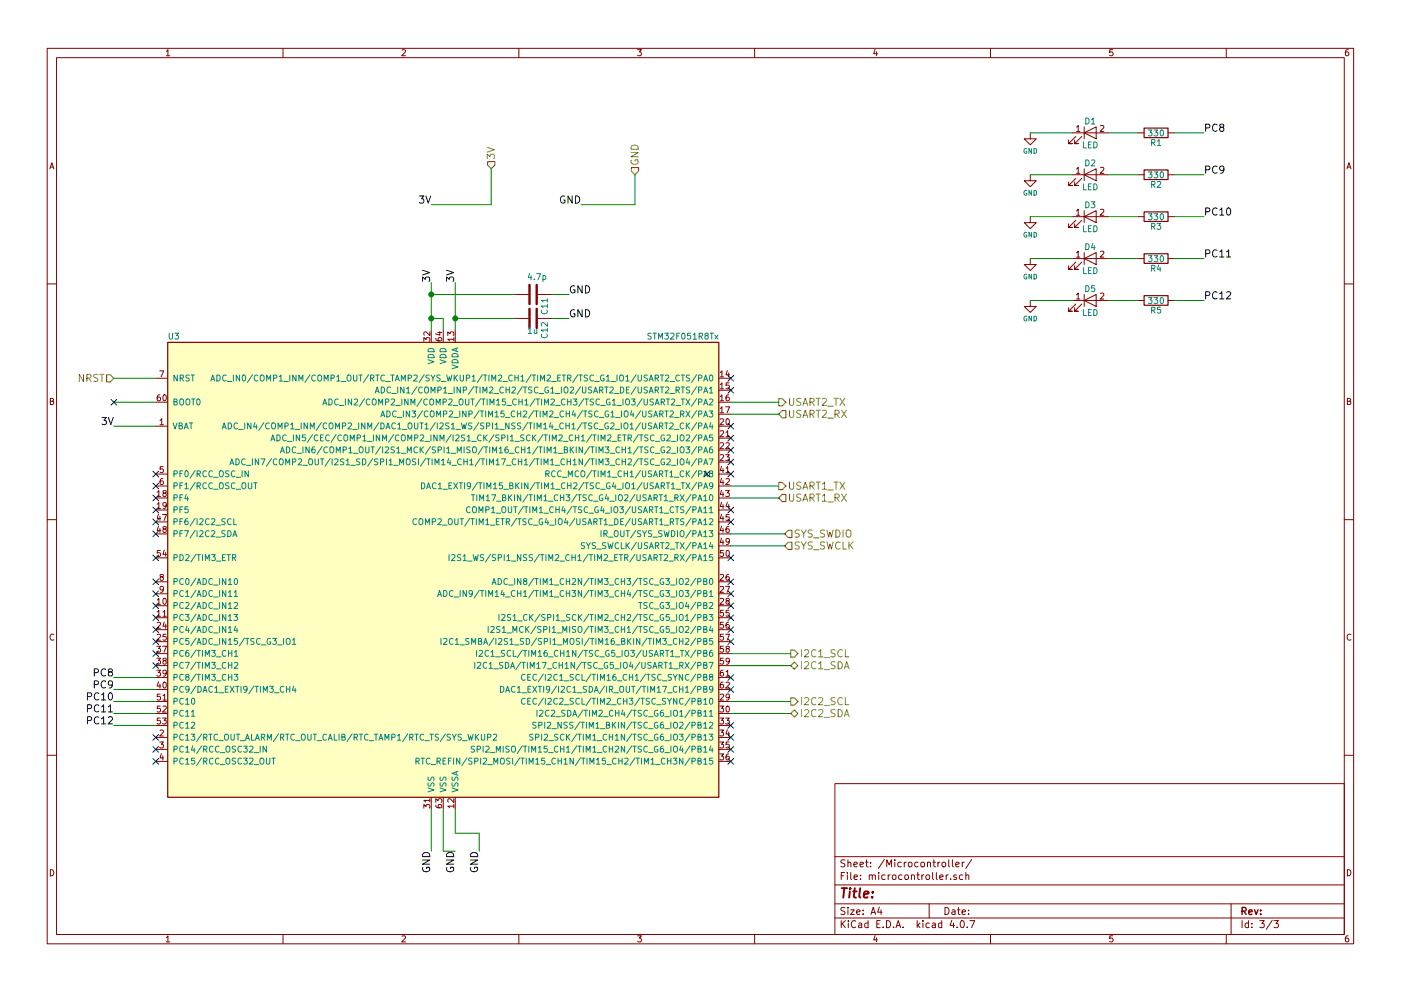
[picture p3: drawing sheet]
EESchema Schematic File Version 2
LIBS:prueba-rescue
LIBS:stm8
LIBS:stm32
LIBS:power
LIBS:device
LIBS:switches
LIBS:relays
LIBS:motors
LIBS:transistors
LIBS:conn
LIBS:linear
LIBS:regul
LIBS:74xx
LIBS:cmos4000
LIBS:adc-dac
LIBS:memory
LIBS:xilinx
LIBS:microcontrollers
LIBS:dsp
LIBS:microchip
LIBS:analog_switches
LIBS:motorola
LIBS:texas
LIBS:intel
LIBS:audio
LIBS:interface
LIBS:digital-audio
LIBS:philips
LIBS:display
LIBS:cypress
LIBS:siliconi
LIBS:opto
LIBS:atmel
LIBS:contrib
LIBS:valves
LIBS:rohm
LIBS:BU4210G-TR
LIBS:arduino
LIBS:nodemcu
LIBS:LIS3DH
LIBS:st_regul
LIBS:USB_MINI
LIBS:TFDU4101-TR3
LIBS:prueba-cache
EELAYER 25 0
EELAYER END
$Descr A4 11693 8268
encoding utf-8
Sheet 3 3
Title ""
Date ""
Rev ""
Comp ""
Comment1 ""
Comment2 ""
Comment3 ""
Comment4 ""
$EndDescr
$Comp
L STM32F051R8Tx U3
U 1 1
P 3700 4750
F 0 "U3" H 1400 6675 50  0000 L BNN
F 1 "STM32F051R8Tx" H 6000 6675 50  0000 R BNN
F 2 "LQFP64" H 6000 6625 50  0001 R TNN
F 3 "" H 3700 4750 50  0001 C CNN
	1    3700 4750
	1    0    0    -1  
$EndComp
Text HLabel 6500 3450 2    60   Input ~ 0
USART2_RX
Text HLabel 6500 3350 2    60   Output ~ 0
USART2_TX
Text Label 950  5650 2    60   ~ 0
PC8
Text Label 950  5750 2    60   ~ 0
PC9
Text Label 950  5850 2    60   ~ 0
PC10
Text Label 950  5950 2    60   ~ 0
PC11
Text Label 950  6050 2    60   ~ 0
PC12
$Comp
L LED D1
U 1 1
P 9100 1100
F 0 "D1" H 9100 1200 50  0000 C CNN
F 1 "LED" H 9100 1000 50  0000 C CNN
F 2 "" H 9100 1100 50  0001 C CNN
F 3 "" H 9100 1100 50  0001 C CNN
	1    9100 1100
	1    0    0    -1  
$EndComp
$Comp
L LED D2
U 1 1
P 9100 1450
F 0 "D2" H 9100 1550 50  0000 C CNN
F 1 "LED" H 9100 1350 50  0000 C CNN
F 2 "" H 9100 1450 50  0001 C CNN
F 3 "" H 9100 1450 50  0001 C CNN
	1    9100 1450
	1    0    0    -1  
$EndComp
$Comp
L LED D3
U 1 1
P 9100 1800
F 0 "D3" H 9100 1900 50  0000 C CNN
F 1 "LED" H 9100 1700 50  0000 C CNN
F 2 "" H 9100 1800 50  0001 C CNN
F 3 "" H 9100 1800 50  0001 C CNN
	1    9100 1800
	1    0    0    -1  
$EndComp
$Comp
L LED D4
U 1 1
P 9100 2150
F 0 "D4" H 9100 2250 50  0000 C CNN
F 1 "LED" H 9100 2050 50  0000 C CNN
F 2 "" H 9100 2150 50  0001 C CNN
F 3 "" H 9100 2150 50  0001 C CNN
	1    9100 2150
	1    0    0    -1  
$EndComp
$Comp
L GND-RESCUE-prueba #PWR04
U 1 1
P 8600 1100
AR Path="/5B015306" Ref="#PWR04"  Part="1" 
AR Path="/5AF17978/5B015306" Ref="#PWR016"  Part="1" 
F 0 "#PWR016" H 8600 1150 40  0001 C CNN
F 1 "GND" H 8600 950 40  0000 C CNN
F 2 "" H 8600 1100 35  0000 C CNN
F 3 "" H 8600 1100 35  0000 C CNN
	1    8600 1100
	1    0    0    -1  
$EndComp
$Comp
L GND-RESCUE-prueba #PWR05
U 1 1
P 8600 1450
AR Path="/5B015327" Ref="#PWR05"  Part="1" 
AR Path="/5AF17978/5B015327" Ref="#PWR017"  Part="1" 
F 0 "#PWR017" H 8600 1500 40  0001 C CNN
F 1 "GND" H 8600 1300 40  0000 C CNN
F 2 "" H 8600 1450 35  0000 C CNN
F 3 "" H 8600 1450 35  0000 C CNN
	1    8600 1450
	1    0    0    -1  
$EndComp
$Comp
L GND-RESCUE-prueba #PWR06
U 1 1
P 8600 1800
AR Path="/5B015341" Ref="#PWR06"  Part="1" 
AR Path="/5AF17978/5B015341" Ref="#PWR018"  Part="1" 
F 0 "#PWR018" H 8600 1850 40  0001 C CNN
F 1 "GND" H 8600 1650 40  0000 C CNN
F 2 "" H 8600 1800 35  0000 C CNN
F 3 "" H 8600 1800 35  0000 C CNN
	1    8600 1800
	1    0    0    -1  
$EndComp
$Comp
L GND-RESCUE-prueba #PWR07
U 1 1
P 8600 2150
AR Path="/5B01535B" Ref="#PWR07"  Part="1" 
AR Path="/5AF17978/5B01535B" Ref="#PWR019"  Part="1" 
F 0 "#PWR019" H 8600 2200 40  0001 C CNN
F 1 "GND" H 8600 2000 40  0000 C CNN
F 2 "" H 8600 2150 35  0000 C CNN
F 3 "" H 8600 2150 35  0000 C CNN
	1    8600 2150
	1    0    0    -1  
$EndComp
$Comp
L R R1
U 1 1
P 9650 1100
F 0 "R1" V 9730 1100 50  0000 C CNN
F 1 "330" V 9650 1100 50  0000 C CNN
F 2 "" V 9580 1100 50  0001 C CNN
F 3 "" H 9650 1100 50  0001 C CNN
	1    9650 1100
	0    1    1    0   
$EndComp
$Comp
L R R2
U 1 1
P 9650 1450
F 0 "R2" V 9730 1450 50  0000 C CNN
F 1 "330" V 9650 1450 50  0000 C CNN
F 2 "" V 9580 1450 50  0001 C CNN
F 3 "" H 9650 1450 50  0001 C CNN
	1    9650 1450
	0    1    1    0   
$EndComp
$Comp
L R R3
U 1 1
P 9650 1800
F 0 "R3" V 9730 1800 50  0000 C CNN
F 1 "330" V 9650 1800 50  0000 C CNN
F 2 "" V 9580 1800 50  0001 C CNN
F 3 "" H 9650 1800 50  0001 C CNN
	1    9650 1800
	0    1    1    0   
$EndComp
$Comp
L R R4
U 1 1
P 9650 2150
F 0 "R4" V 9730 2150 50  0000 C CNN
F 1 "330" V 9650 2150 50  0000 C CNN
F 2 "" V 9580 2150 50  0001 C CNN
F 3 "" H 9650 2150 50  0001 C CNN
	1    9650 2150
	0    1    1    0   
$EndComp
$Comp
L R R5
U 1 1
P 9650 2500
F 0 "R5" V 9730 2500 50  0000 C CNN
F 1 "330" V 9650 2500 50  0000 C CNN
F 2 "" V 9580 2500 50  0001 C CNN
F 3 "" H 9650 2500 50  0001 C CNN
	1    9650 2500
	0    1    1    0   
$EndComp
$Comp
L LED D5
U 1 1
P 9100 2500
F 0 "D5" H 9100 2600 50  0000 C CNN
F 1 "LED" H 9100 2400 50  0000 C CNN
F 2 "" H 9100 2500 50  0001 C CNN
F 3 "" H 9100 2500 50  0001 C CNN
	1    9100 2500
	1    0    0    -1  
$EndComp
$Comp
L GND-RESCUE-prueba #PWR08
U 1 1
P 8600 2500
AR Path="/5B015F12" Ref="#PWR08"  Part="1" 
AR Path="/5AF17978/5B015F12" Ref="#PWR020"  Part="1" 
F 0 "#PWR020" H 8600 2550 40  0001 C CNN
F 1 "GND" H 8600 2350 40  0000 C CNN
F 2 "" H 8600 2500 35  0000 C CNN
F 3 "" H 8600 2500 35  0000 C CNN
	1    8600 2500
	1    0    0    -1  
$EndComp
Text Label 10050 1100 0    60   ~ 0
PC8
Text Label 10050 1450 0    60   ~ 0
PC9
Text Label 10050 1800 0    60   ~ 0
PC10
Text Label 10050 2150 0    60   ~ 0
PC11
Text Label 10050 2500 0    60   ~ 0
PC12
NoConn ~ 1300 6350
NoConn ~ 1300 6250
NoConn ~ 1300 6150
NoConn ~ 1300 5550
NoConn ~ 1300 5450
NoConn ~ 1300 5350
NoConn ~ 1300 5250
NoConn ~ 1300 3950
NoConn ~ 1300 4050
NoConn ~ 1300 4150
NoConn ~ 1300 4250
NoConn ~ 1300 4350
NoConn ~ 1300 4450
NoConn ~ 5900 3950
NoConn ~ 6100 3950
NoConn ~ 6100 4250
NoConn ~ 6100 4350
NoConn ~ 6100 4850
NoConn ~ 6100 4950
NoConn ~ 6100 5050
NoConn ~ 6100 5650
NoConn ~ 6100 5750
NoConn ~ 31550 18700
NoConn ~ 6100 6050
NoConn ~ 6100 6150
NoConn ~ 6100 6250
NoConn ~ 6100 6350
NoConn ~ 6100 3150
NoConn ~ 6100 3250
NoConn ~ 1300 4650
NoConn ~ 1300 4850
NoConn ~ 1300 4950
NoConn ~ 1300 5150
NoConn ~ 1300 5050
NoConn ~ 6100 4650
NoConn ~ 6100 5250
NoConn ~ 6100 5150
Text HLabel 4100 1400 1    60   Input ~ 0
3V
Text HLabel 950  3150 0    60   Input ~ 0
NRST
Text HLabel 6600 5450 2    60   Output ~ 0
I2C1_SCL
Text HLabel 6600 5550 2    60   BiDi ~ 0
I2C1_SDA
Wire Wire Line
	1300 3150 950  3150
Wire Wire Line
	6100 3350 6500 3350
Wire Wire Line
	6100 3450 6500 3450
Wire Wire Line
	3600 2350 3600 2750
Wire Wire Line
	3800 2350 3800 2750
Wire Wire Line
	950  3350 1300 3350
Wire Wire Line
	3600 6750 3600 7100
Wire Wire Line
	3700 6750 3700 7100
Wire Wire Line
	3800 6750 3800 6950
Wire Wire Line
	1300 5650 950  5650
Wire Wire Line
	1300 5750 950  5750
Wire Wire Line
	1300 5850 950  5850
Wire Wire Line
	1300 5950 950  5950
Wire Wire Line
	1300 6050 950  6050
Wire Wire Line
	8600 1450 8950 1450
Wire Wire Line
	8600 1800 8950 1800
Wire Wire Line
	8600 2150 8950 2150
Wire Wire Line
	9250 1100 9500 1100
Wire Wire Line
	9250 1450 9500 1450
Wire Wire Line
	9250 1800 9500 1800
Wire Wire Line
	9250 2150 9500 2150
Wire Wire Line
	9800 1100 10050 1100
Wire Wire Line
	9800 1450 10050 1450
Wire Wire Line
	9800 1800 10050 1800
Wire Wire Line
	9800 2150 10050 2150
Wire Wire Line
	9250 2500 9500 2500
Wire Wire Line
	9800 2500 10050 2500
Wire Wire Line
	3700 7100 3800 7100
Wire Wire Line
	3800 6950 4000 6950
Wire Wire Line
	4000 6950 4000 7100
Wire Wire Line
	6100 5450 6600 5450
Wire Wire Line
	6100 5550 6600 5550
Wire Wire Line
	3600 1700 4100 1700
Wire Wire Line
	4100 1700 4100 1400
Wire Wire Line
	6100 4450 6550 4450
Wire Wire Line
	6100 4550 6550 4550
Text HLabel 6550 4450 2    60   Input ~ 0
SYS_SWDIO
Text HLabel 6550 4550 2    60   Input ~ 0
SYS_SWCLK
Wire Wire Line
	8600 2500 8950 2500
NoConn ~ 950  3350
NoConn ~ 6100 5350
Wire Wire Line
	6100 4050 6500 4050
Wire Wire Line
	6100 4150 6500 4150
Wire Wire Line
	8600 1100 8950 1100
Text HLabel 6500 4150 2    60   Input ~ 0
USART1_RX
Text HLabel 6500 4050 2    60   Output ~ 0
USART1_TX
NoConn ~ 6100 3550
NoConn ~ 6100 3650
NoConn ~ 6100 3750
NoConn ~ 6100 3850
Wire Wire Line
	6100 5850 6600 5850
Wire Wire Line
	6100 5950 6600 5950
Text HLabel 6600 5850 2    60   Output ~ 0
I2C2_SCL
Text HLabel 6600 5950 2    60   BiDi ~ 0
I2C2_SDA
Text Label 3600 7100 3    60   ~ 0
GND
Text Label 3800 7100 3    60   ~ 0
GND
Text Label 4000 7100 3    60   ~ 0
GND
Text HLabel 5300 1450 1    60   Input ~ 0
GND
Wire Wire Line
	5300 1450 5300 1700
Wire Wire Line
	5300 1700 4850 1700
Text Label 4850 1700 2    60   ~ 0
GND
Text Label 3600 1700 2    60   ~ 0
3V
Text Label 3600 2350 1    60   ~ 0
3V
Text Label 3800 2350 1    60   ~ 0
3V
$Comp
L C C11
U 1 1
P 4450 2450
F 0 "C11" H 4475 2550 50  0000 L CNN
F 1 "4.7p" V 4300 2400 50  0000 L CNN
F 2 "" H 4488 2300 50  0001 C CNN
F 3 "" H 4450 2450 50  0001 C CNN
	1    4450 2450
	0    1    1    0   
$EndComp
Wire Wire Line
	3600 2650 3700 2650
Wire Wire Line
	3700 2650 3700 2750
Connection ~ 3600 2650
Wire Wire Line
	3600 2450 4300 2450
Connection ~ 3600 2450
Wire Wire Line
	4600 2450 4750 2450
Text Label 4750 2450 0    60   ~ 0
GND
$Comp
L C C12
U 1 1
P 4450 2650
F 0 "C12" H 4475 2750 50  0000 L CNN
F 1 "1u" V 4550 2600 50  0000 L CNN
F 2 "" H 4488 2500 50  0001 C CNN
F 3 "" H 4450 2650 50  0001 C CNN
	1    4450 2650
	0    1    1    0   
$EndComp
Wire Wire Line
	3800 2650 4300 2650
Connection ~ 3800 2650
Wire Wire Line
	4600 2650 4750 2650
Text Label 4750 2650 0    60   ~ 0
GND
Wire Wire Line
	1300 3550 950  3550
Text Label 950  3550 2    60   ~ 0
3V
$EndSCHEMATC
